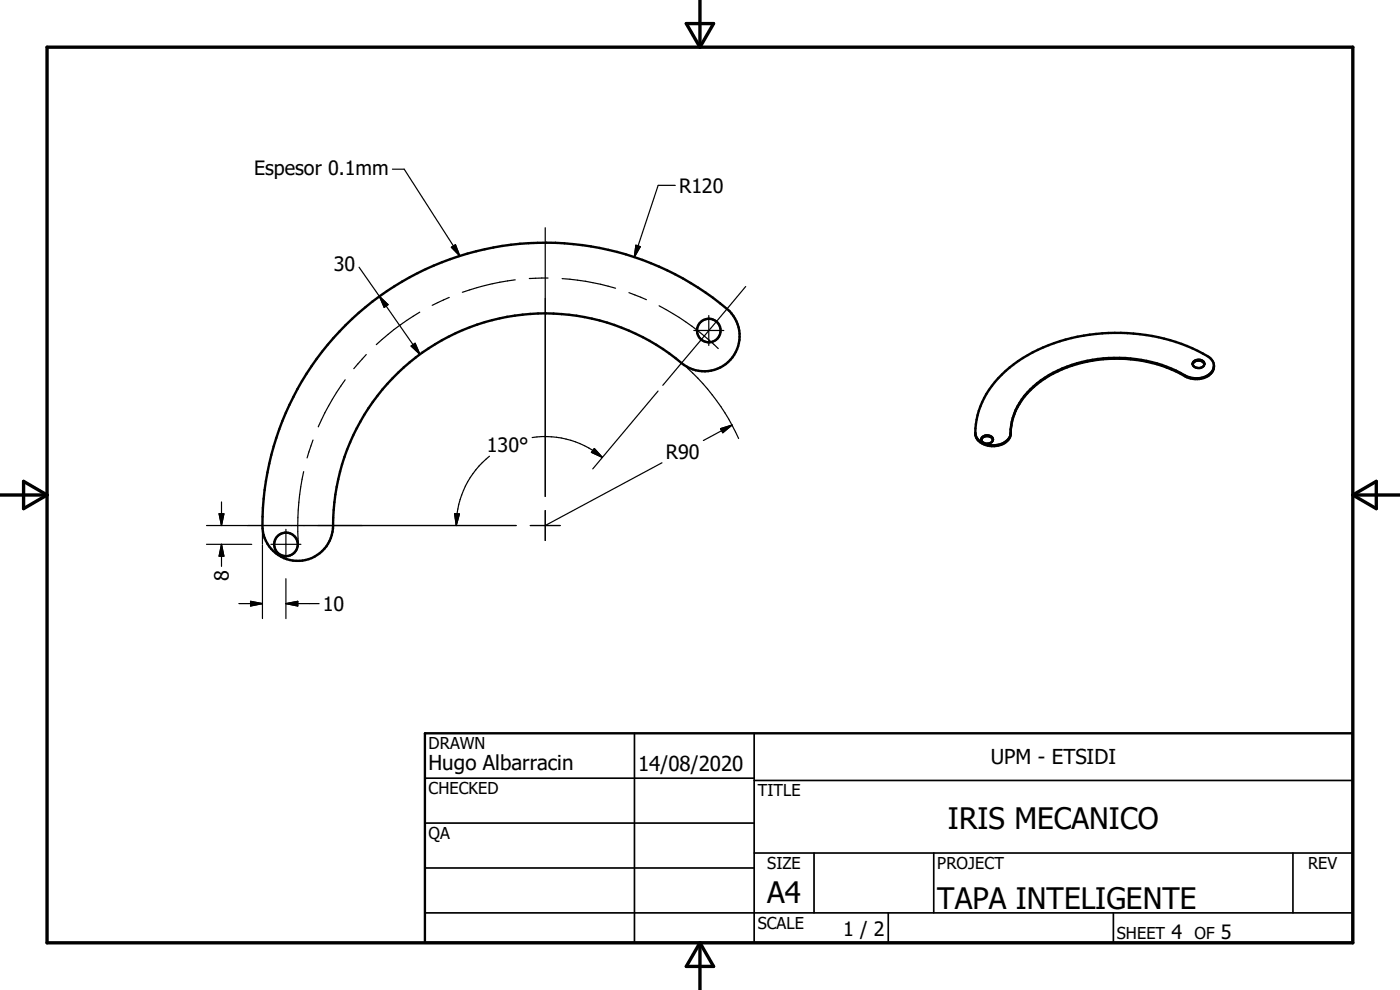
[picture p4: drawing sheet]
<svg xmlns="http://www.w3.org/2000/svg" width="297mm" height="210mm" viewBox="0 0 297 210" stroke-linecap="round" stroke-linejoin="round" font-family="sans-serif">
<g fill="none" stroke="#000" stroke-width=".51">
<path d="M73.3 69a59.8 59.8 0 0 1 81.9-2.5 7.5 7.5 0 0 1-.5 10.1 7.5 7.5 0 0 1-10.1 .4 45 45 0 0 0-48.3-6.2 45 45 0 0 0-25.7 41.3 7.5 7.5 0 0 1-7.8 6.9 7.5 7.5 0 0 1-7.1-7.5 59.8 59.8 0 0 1 17.6-42.5zM253 77.3a1.38 1.38 0 0 1 1.3-.8 1.38 1.38 0 0 1 1.2 .8M253.2 76.7a1.39 1.39 0 0 1 2.3 .5 1.31 1.31 0 0 1-1.3 .9 1.31 1.31 0 0 1-1.2-1zM257.5 77.6a3 3 0 0 1-3 2.8 5.6 5.6 0 0 1-4-1.1 30 30 0 0 0-28.9 1 14.7 14.7 0 0 0-7.2 10.9M206.9 91.8a18.1 18.1 0 0 1 7.3-13.8 37.4 37.4 0 0 1 27.6-7.1 33.8 33.8 0 0 1 15 5.2 2.16 2.16 0 0 1-.6 3.6 5.3 5.3 0 0 1-5.7-.6 30 30 0 0 0-28.9 1 14.4 14.4 0 0 0-7.2 11.9M206.9 91.8a3.2 3.2 0 0 0 3.5 2.8 3.6 3.6 0 0 0 4-2.3v-.5M206.9 91.8v.2M206.9 92.2a3.8 3.8 0 0 0 4.5 2.2 3.3 3.3 0 0 0 3-2.2M208.2 93.3a1.36 1.36 0 0 1 1.2-.8 1.36 1.36 0 0 1 1.2 .8M208.3 92.8a1.4 1.4 0 0 1 2.4 .4 1.3 1.3 0 0 1-1.3 .9 1.3 1.3 0 0 1-1.2-1zM90.1 155.6h196.9v44.4h-196.9z"/>
<circle cx="150.4" cy="70.1" r="2.5"/>
<circle cx="60.7" cy="115.5" r="2.5"/>
</g>
<g fill="none" stroke="#000" stroke-width=".36">
<path d="M251.4 79.6v.2M214.4 91.8v.2M134.6 155.6v44.4M160 155.6v44.4M90.1 165.1h69.9M90.1 174.6h69.9M160 165.6h127M90.1 184.1h69.9M90.1 193.7h196.9M160 181h127M172.7 181v12.7M188.4 193.7v6.3"/>
<path d="M198.1 181v12.7M236.2 193.7v6.3M274.3 181v12.7"/>
</g>
<path d="M10 10h277v190h-277zM145.6 5h5.8l-2.9 5zM148.5 0v10M0 105h10M5 102.1l5 2.9-5 2.9zM287 105h10M287 105l5-2.9v5.8zM148.5 200v10M148.5 200l2.9 5h-5.8z" fill="none" stroke="#000" stroke-width=".71"/>
<g fill="none" stroke="#000" stroke-width=".25">
<path d="M83.3 35.9h2.5l11.7 18.4M143.3 39.3h-3.7l-5 15.2M76.2 56.7l4.3 6.2M95.8 52.5l.8-.6 .9 2.4zM109.3 59.4l-4.9 .8-6.3 1.8M115.7 48.3v57M116.3 59l-4 .1M119.3 59.1l4.9 .6 6.4 1.4M134.9 52l.9 .3-1.2 2.2zM77.7 75.2l-2.6 3M80.5 62.9l8.6 12.3M80.5 62.9l1.8 1.7-.8 .6z"/>
<path d="M87.2 73.4l.9-.6 1 2.4zM89.1 66.2l-5.5 3.7-3.8 3.2M95.3 63.1l-3.6 1.7M133.4 62.1l3.7 1.5M139.8 64.9a52.6 52.6 0 0 1 12.6 9M145.8 78.1a45.7 45.7 0 0 1 10.9 14.9M147.2 70.1h6.3M150.4 66.9v6.4M158.2 60.8l-17.6 20.9M66.4 93.3l-1.2 3.8M73.2 80.6l-2.7 4.1-1.6 2.9-1.4 3M103.8 96.8a18.7 18.7 0 0 0-7 14.7"/>
<path d="M112.9 92.8a18.9 18.9 0 0 1 14.9 4.2M126.1 95.2l1.7 1.8-2.3-1zM139.6 83l-13.8 16.5M140.4 98.2l-24.7 13.3M152.9 90.9l2.4-.7-2 1.6zM155.3 90.2l-6.1 3.3M43.8 111.5h65.7M43.8 115.5h9.6M46.5 109h1l-.5 2.5zM47 106.5v5M47 115.5v4.6M47 115.5l.5 2.5h-1z"/>
<path d="M55.7 113.1v2.3M55.7 115.6v15.6M57.5 115.5h6.3M60.7 112.3v6.3M64.4 100.1a52.9 52.9 0 0 0-1.1 15.4M96.4 109h1.1l-.7 2.5zM112.5 111.5h6.3M115.7 108.3v6.4M50.7 128h5M53.2 127.6l2.5 .4-2.5 .6zM60.7 122.8v8.4M60.7 128h7"/>
<path d="M60.7 128l2.5-.4v1z"/>
</g>
<path d="M95.8 52.5l.8-.6 .9 2.4zM134.9 52l.9 .3-1.2 2.2zM80.5 62.9l1.8 1.7-.8 .6zM87.2 73.4l.9-.6 1 2.4zM126.1 95.2l1.7 1.8-2.3-1zM152.9 90.9l2.4-.7-2 1.6zM46.5 109h1l-.5 2.5zM47 115.5l.5 2.5h-1zM96.4 109h1.1l-.7 2.5zM53.2 127.6l2.5 .4-2.5 .6zM60.7 128l2.5-.4v1z" fill="#000" stroke="#000" stroke-width=".25"/>
<g font-size="6.3">
<text x="201.1" y="175.9">IRIS MECANICO</text>
<text x="162.7" y="191.5">A4</text>
<text x="198.8" y="192.8">TAPA INTELIGENTE</text>
</g>
<g font-size="4.4">
<text x="90.9" y="163.4">Hugo Albarracin</text>
<text x="135.4" y="163.6">14/08/2020</text>
<text x="210.2" y="162.1">UPM - ETSIDI</text>
</g>
<g font-size="4.2">
<text x="53.9" y="37">Espesor 0.1mm</text>
<text x="144.1" y="40.9">R120</text>
<text x="70.8" y="57.4">30</text>
<text x="103.3" y="95.9">130°</text>
<text x="141.3" y="97.3">R90</text>
<text x="48.6" y="123.2" transform="rotate(-90 48.6 123.2)">8</text>
<text x="68.5" y="129.6">10</text>
<text x="178.9" y="198.5">1 / 2</text>
<text x="248.5" y="199.2">4</text>
<text x="259" y="199.2">5</text>
</g>
<g font-size="3.5">
<text x="90.9" y="158.9">DRAWN</text>
<text x="90.9" y="168.4">CHECKED</text>
<text x="160.7" y="168.8">TITLE</text>
<text x="90.9" y="178">QA</text>
<text x="162.7" y="184.3">SIZE</text>
<text x="198.8" y="184.3">PROJECT</text>
<text x="277.5" y="184.3">REV</text>
<text x="160.7" y="197">SCALE</text>
<text x="236.9" y="199.2">SHEET</text>
<text x="253.4" y="199.2">OF</text>
</g>
</svg>
